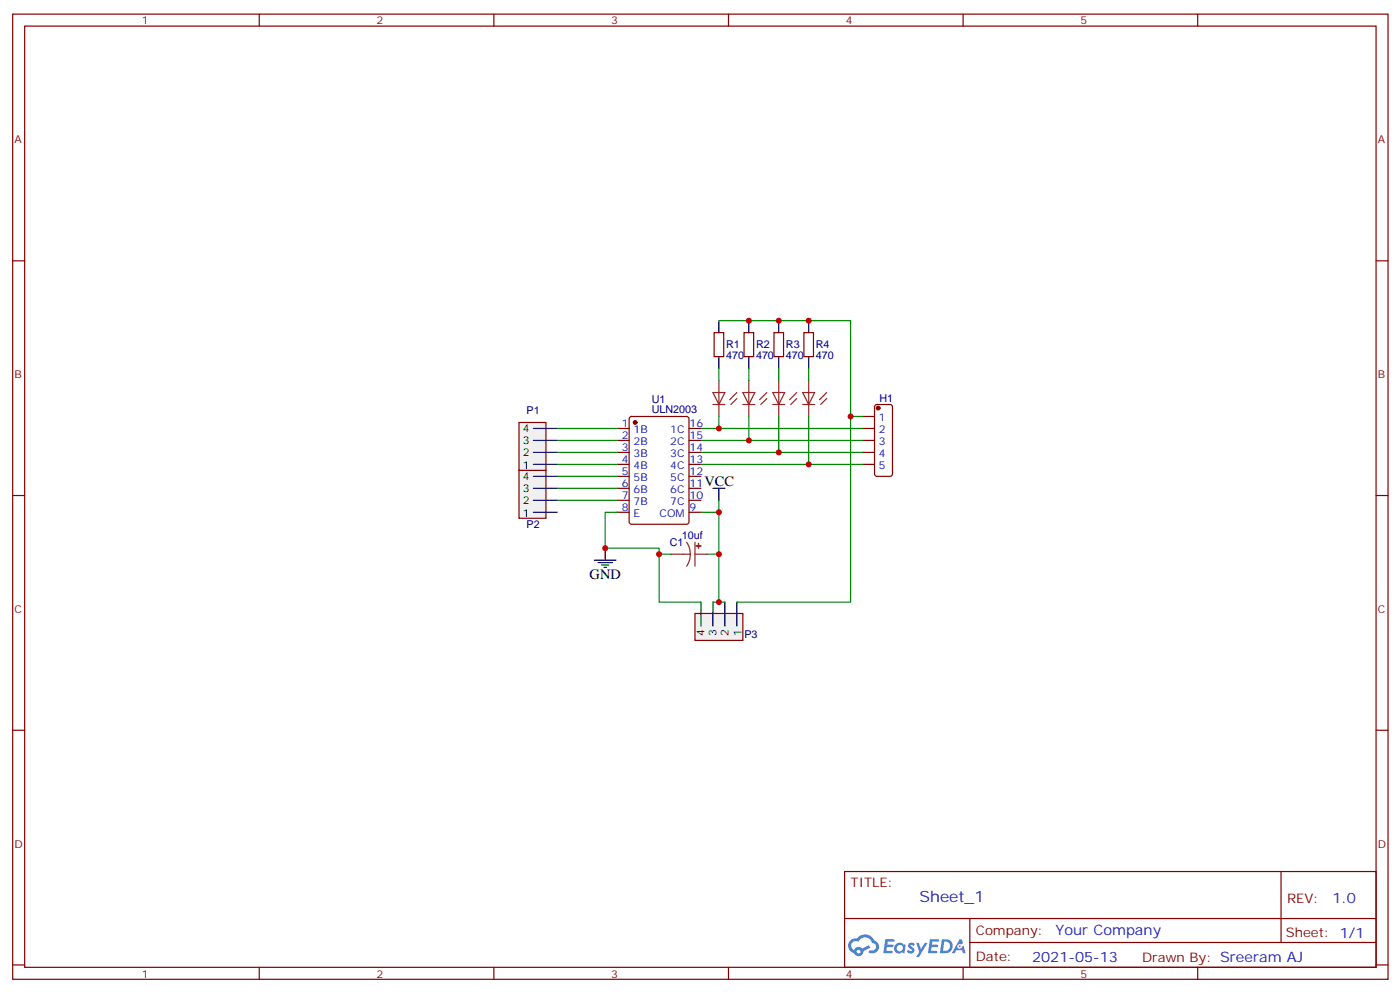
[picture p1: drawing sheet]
<svg xmlns="http://www.w3.org/2000/svg" width="413mm" height="292mm" viewBox="0 0 413 292" stroke-linecap="round" stroke-linejoin="round" font-family="sans-serif">
<g fill="none" stroke="#870000" stroke-width=".35">
<path d="M3.7 4.2h405.4v284.3h-405.4zM7.3 7.7h398.3v277.3h-398.3zM76.4 4.2v3.5M145.6 4.2v3.5M214.7 4.2v3.5M283.8 4.2v3.5M353 4.2v3.5M3.7 76.8h3.6M405.6 76.8h3.5M3.7 146h3.6M405.6 146h3.5M3.7 215.1h3.6"/>
<path d="M405.6 215.1h3.5M248.9 256.8h156.7v28.2h-156.7zM377.5 256.8l.1 20.9M249 270.6h156.4M285.8 277.7h119.6M285.8 270.6v14.1M3.7 284.3h3.6M76.4 285v3.5M145.6 285v3.5M214.7 285v3.5M283.8 285v3.5M353 285v3.5"/>
<path d="M405.6 284.3h3.5"/>
</g>
<g fill="#5487ff">
<path d="M267.9 277.9a1.22 1.22 0 0 1 1.7 .3l-.4 .6a.47 .47 0 0 0-.3-.4 .47 .47 0 0 0-.5 .2l.2 .2a1.14 1.14 0 0 1 .7 1.7 1.14 1.14 0 0 1-1.9 0l-.2-.2 .5-.5 .7 .4a.29 .29 0 0 0 .4-.2 .29 .29 0 0 0-.3-.4 1.04 1.04 0 0 1-.6-1.7z"/>
<path d="M260.9 276.7h2.4l.3 .2-.1 .5h-1.9l-.1 .9h1.5l.4 .3-.4 .4h-1.6l-.2 1.1 1.8 .1 .1 .3-.1 .3h-2.7z"/>
<path d="M274.1 276.7h2.3l.3 .2-.1 .5h-1.8l-.1 .9h1.5l.3 .3-.4 .4h-1.5l-.2 1.1 1.7 .1 .2 .3-.2 .3h-2.6z"/>
<path d="M282.8 276.7h.7l.3 1.2-.6 .4a.69 .69 0 0 0-1 .2 .69 .69 0 0 0 .5 1 .69 .69 0 0 0 .8-.6l.5-.3 .6 2.2h-.8l-.2-.9h-1.8l-.4 .9h-.9z"/>
<path d="M270 277.8h.8l.6 1.8 1.1-1.8h.9l-2.5 4.2h-.9l.9-1.6z"/>
<path d="M277.6 276.7l-.6 4.1h1.4a2.11 2.11 0 0 0 2.4-2.1 2.11 2.11 0 0 0-2.5-2zM278.3 277.4a1.39 1.39 0 0 1 1.7 1.4 1.39 1.39 0 0 1-1.8 1.3h-.3z"/>
<path d="M263.9 278.3a1.54 1.54 0 0 0-.1 2.1 1.54 1.54 0 0 0 2.2 .2l.6 .2 .3-2.3-.2-.2-.4-.1a1.49 1.49 0 0 0-2.4 .1zM264.2 279.3a.94 .94 0 0 1 1.8 0 .94 .94 0 0 1-1.8 0z"/>
<path d="M250.6 277.1a2.18 2.18 0 0 0 1.1 3.7 1.44 1.44 0 0 0 1.6 .9 1.44 1.44 0 0 0 1.2-1.5l2-1-.4-.7-2 .9a1.47 1.47 0 0 0-2.4 .5 1.39 1.39 0 0 1-.7-2 1.39 1.39 0 0 1 2-.4 2.12 2.12 0 0 1 2.2-1.3 2.12 2.12 0 0 1 1.9 1.6 1.14 1.14 0 0 1 1.1 1.5 1.14 1.14 0 0 1-1.7 .7 .43 .43 0 0 0-.5 .3 .43 .43 0 0 0 .4 .5 1.98 1.98 0 0 0 2.5-1.2 1.98 1.98 0 0 0-1.2-2.5 3.1 3.1 0 0 0-5.3-.7l-.8 .1zM252.5 280.4a.55 .55 0 0 1 1.1 0 .55 .55 0 0 1-1.1 0z"/>
<circle cx="282.8" cy="278.8" r=".26"/>
</g>
<g fill="none" stroke="#870000" stroke-width=".35">
<path d="M181.9 126.2h3.5M181.9 129.8h3.5M181.9 133.3h3.5M181.9 136.8h3.5M185.7 122.9l.4-.2h16.3l.6 .4 .1 30.6-.5 .7h-16.5l-.6-.4-.1-30.6zM203.1 126.2h3.5M203.1 129.8h3.5M203.1 133.3h3.5M203.1 136.8h3.5M181.9 140.3h3.5M181.9 143.9h3.5M181.9 147.4h3.5"/>
<path d="M181.9 150.9h3.5M203.1 140.3h3.5M203.1 143.9h3.5M203.1 147.4h3.5M203.1 150.9h3.5"/>
</g>
<circle cx="187.2" cy="124.5" r=".53" fill="#870000" stroke="#870000" stroke-width=".35"/>
<path d="M153 138.6h7.9v14.1h-7.9z" fill="#f0f0f0" stroke="#870000" stroke-width=".35"/>
<path d="M157.2 150.9h7.1M157.2 147.4h7.1M157.2 143.9h7.1M157.2 140.3h7.1" fill="none" stroke="#000" stroke-width=".35"/>
<path d="M204.8 180.7h14.1v8h-14.1z" fill="#f0f0f0" stroke="#870000" stroke-width=".35"/>
<path d="M206.6 177.4v7M210.1 177.4v7M213.6 177.4v7M217.2 177.4v7" fill="none" stroke="#000" stroke-width=".35"/>
<path d="M153 124.5h7.9v14.1h-7.9z" fill="#f0f0f0" stroke="#870000" stroke-width=".35"/>
<g fill="none" stroke="#000" stroke-width=".35">
<path d="M211.9 94.5v3.5M220.7 94.5v3.5M229.5 94.5v3.5M238.3 94.5v3.5M211.9 105.1v3.5M220.7 105.1v3.5M229.5 105.1v3.5M238.3 105.1v3.5M157.2 136.8h7.1M157.2 133.3h7.1M157.2 129.8h7.1M157.2 126.2h7.1"/>
<path d="M210.1 143.9h3.5M211.9 143.9v3.5M175.2 165h6.3M176.2 165.7h4.3M177.3 166.4h2.1M178 167.1h.7M178.4 161.5v3.5"/>
</g>
<path d="M210.5 98h2.8v7.1h-2.8zM219.3 98h2.8v7.1h-2.8zM228.1 98h2.8v7.1h-2.8zM236.9 98h2.8v7.1h-2.8zM258 119.4l.4-.2h3.9l.7 .4v20l-.2 .5-.5 .2h-3.9l-.5-.2-.2-.5v-19.7zM254.2 122.7h3.5M254.2 126.2h3.5M254.2 129.8h3.5M254.2 133.3h3.5M254.2 136.8h3.5" fill="none" stroke="#870000" stroke-width=".35"/>
<circle cx="258.8" cy="120.2" r=".53" fill="#870000" stroke="#870000" stroke-width=".35"/>
<g fill="none" stroke="#008700" stroke-width=".35">
<path d="M211.9 94.5h38.8v28.2h3.5M211.9 108.6v3.5M220.7 108.6v3.5M229.5 108.6v3.5M238.3 108.6v3.5M164.3 126.2h17.6M164.3 129.8h17.6M164.3 133.3h17.6M164.3 136.8h17.6M206.6 126.2h47.6M206.6 129.8h47.6M206.6 133.3h47.6"/>
<path d="M206.6 136.8h47.6M211.9 122.7v3.5M220.7 122.7v7.1M229.5 122.7v10.6M238.3 122.7v14.1M250.7 122.7v54.7h-33.5M164.3 140.3h17.6M164.3 143.9h17.6M164.3 147.4h17.6M181.9 150.9h-3.5v10.6h15.8v15.9h12.4M206.6 150.9h5.3M211.9 147.4v30"/>
<path d="M194.2 163.3h3.6M208.4 163.3h3.5M210.1 177.4h3.5"/>
</g>
<g fill="none" stroke="#8c2424" stroke-width=".35">
<path d="M210.1 115.6h3.5l-1.7 3.6zM210.1 119.2h3.5M211.9 112.1v10.6M217.2 117.4l-1.8 1.8M217.2 115.6l-2.1 2.2M218.9 119.2h3.6M218.9 115.6h3.6l-1.8 3.6zM220.7 112.1v10.6M226 117.4l-1.8 1.8M226 115.6l-2.1 2.2M227.8 119.2h3.5M227.8 115.6h3.5l-1.8 3.6z"/>
<path d="M229.5 112.1v10.6M234.8 117.4l-1.8 1.8M234.8 115.6l-2.1 2.2M236.6 119.2h3.5M236.6 115.6h3.5l-1.8 3.6zM238.3 112.1v10.6M243.6 117.4l-1.7 1.8M243.6 115.6l-2.1 2.2M202.4 159.7l.8 1.7 .2 1.9M204.8 159.7v7.1M197.8 163.3h5.6M203.4 163.3l-.2 1.8-.8 1.7"/>
<path d="M204.8 163.3h3.6"/>
</g>
<g fill="#8c2424" stroke="#8c2424" stroke-width=".35">
<path d="M205.8 160.1l.1 1.4z"/>
<path d="M205.2 160.8h1.4z"/>
</g>
<g fill="#c00">
<circle cx="178.4" cy="161.5" r=".88"/>
<circle cx="211.9" cy="126.2" r=".88"/>
<circle cx="220.7" cy="129.8" r=".88"/>
<circle cx="229.5" cy="133.3" r=".88"/>
<circle cx="238.3" cy="136.8" r=".88"/>
<circle cx="220.7" cy="94.5" r=".88"/>
<circle cx="229.5" cy="94.5" r=".88"/>
<circle cx="238.3" cy="94.5" r=".88"/>
<circle cx="211.9" cy="177.4" r=".88"/>
<circle cx="250.7" cy="122.7" r=".88"/>
<circle cx="211.9" cy="150.9" r=".88"/>
<circle cx="194.2" cy="163.3" r=".88"/>
<circle cx="211.9" cy="163.3" r=".88"/>
</g>
<text font-size="4.6" fill="#00f" x="271" y="265.8">Sheet_1</text>
<g font-size="4.2">
<text x="207.6" y="143.2">VCC</text>
<text x="173.8" y="170.7">GND</text>
</g>
<g font-size="4.2" fill="#00f">
<text x="392.7" y="266">1.0</text>
<text x="311.1" y="275.6">Your Company</text>
<text x="304.2" y="283.4">2021-05-13</text>
</g>
<g font-size="3.9" fill="#800">
<text x="250.7" y="261.3">TITLE:</text>
<text x="379.3" y="266">REV:</text>
<text x="287.6" y="275.5">Company:</text>
<text x="379" y="276.2">Sheet: 1/1</text>
<text x="287.6" y="283.2">Date:</text>
<text x="336.6" y="283.3">Drawn By: Sreeram AJ</text>
</g>
<g font-size="3.2" fill="#800">
<text x="41.8" y="7.2">1</text>
<text x="111" y="7.2">2</text>
<text x="180.1" y="7.2">3</text>
<text x="249.3" y="7.2">4</text>
<text x="318.4" y="7.2">5</text>
<text x="4.3" y="42.3">A</text>
<text x="406.1" y="42.3">A</text>
<text x="4.3" y="111.4">B</text>
<text x="406.1" y="111.4">B</text>
<text x="4.3" y="180.6">C</text>
<text x="406.1" y="180.6">C</text>
<text x="4.3" y="249.7">D</text>
<text x="406.1" y="249.7">D</text>
<text x="41.8" y="288">1</text>
<text x="111" y="288">2</text>
<text x="180.1" y="288">3</text>
<text x="249.3" y="288">4</text>
<text x="318.4" y="288">5</text>
</g>
<g font-size="3.2" fill="#000080">
<text x="214" y="105.9">470</text>
<text x="214" y="102.6">R1</text>
<text x="222.8" y="105.9">470</text>
<text x="222.8" y="102.6">R2</text>
<text x="231.6" y="105.9">470</text>
<text x="231.6" y="102.6">R3</text>
<text x="240.5" y="105.9">470</text>
<text x="240.5" y="102.6">R4</text>
<text x="192.1" y="118.6">U1</text>
<text x="259.2" y="118.5">H1</text>
<text x="155.2" y="122">P1</text>
<text x="192.1" y="121.6">ULN2003</text>
<text x="155.2" y="155.5">P2</text>
<text x="197.4" y="160.8">C1</text>
<text x="201" y="158.7">10uf</text>
<text x="219.4" y="188">P3</text>
</g>
<g font-size="3.2" fill="#00f">
<text x="183.2" y="125.9">1</text>
<text x="203.2" y="125.9">16</text>
<text x="259" y="124.1">1</text>
<text x="183.2" y="129.4">2</text>
<text x="186.7" y="127.6">1B</text>
<text x="186.7" y="131.2">2B</text>
<text x="197.5" y="131.2">2C</text>
<text x="197.5" y="127.6">1C</text>
<text x="203.2" y="129.4">15</text>
<text x="259" y="127.6">2</text>
<text x="259" y="131.2">3</text>
<text x="183.2" y="132.9">3</text>
<text x="183.2" y="136.5">4</text>
<text x="186.7" y="134.7">3B</text>
<text x="197.5" y="134.7">3C</text>
<text x="203.2" y="136.5">13</text>
<text x="203.2" y="132.9">14</text>
<text x="259" y="134.7">4</text>
<text x="183.2" y="140">5</text>
<text x="183.2" y="143.5">6</text>
<text x="186.7" y="138.2">4B</text>
<text x="186.7" y="141.7">5B</text>
<text x="197.5" y="141.7">5C</text>
<text x="197.5" y="138.2">4C</text>
<text x="203.2" y="143.5">11</text>
<text x="203.2" y="140">12</text>
<text x="259" y="138.2">5</text>
<text x="183.2" y="147">7</text>
<text x="186.7" y="145.3">6B</text>
<text x="186.7" y="148.8">7B</text>
<text x="197.5" y="148.8">7C</text>
<text x="197.5" y="145.3">6C</text>
<text x="203.2" y="147">10</text>
<text x="183.2" y="150.6">8</text>
<text x="186.7" y="152.3">E</text>
<text x="194.4" y="152.3">COM</text>
<text x="203.2" y="150.6">9</text>
</g>
<g font-size="3.2">
<text x="154.1" y="130.8">3</text>
<text x="154.1" y="127.3">4</text>
<text x="154.1" y="134.3">2</text>
<text x="154.1" y="141.4">4</text>
<text x="154.1" y="138.2">1</text>
<text x="154.1" y="148.4">2</text>
<text x="154.1" y="144.9">3</text>
<text x="154.1" y="152.3">1</text>
<text x="207.6" y="187.5" transform="rotate(-90 207.6 187.5)">4</text>
<text x="211.2" y="187.5" transform="rotate(-90 211.2 187.5)">3</text>
<text x="214.7" y="187.5" transform="rotate(-90 214.7 187.5)">2</text>
<text x="218.6" y="187.5" transform="rotate(-90 218.6 187.5)">1</text>
</g>
</svg>
